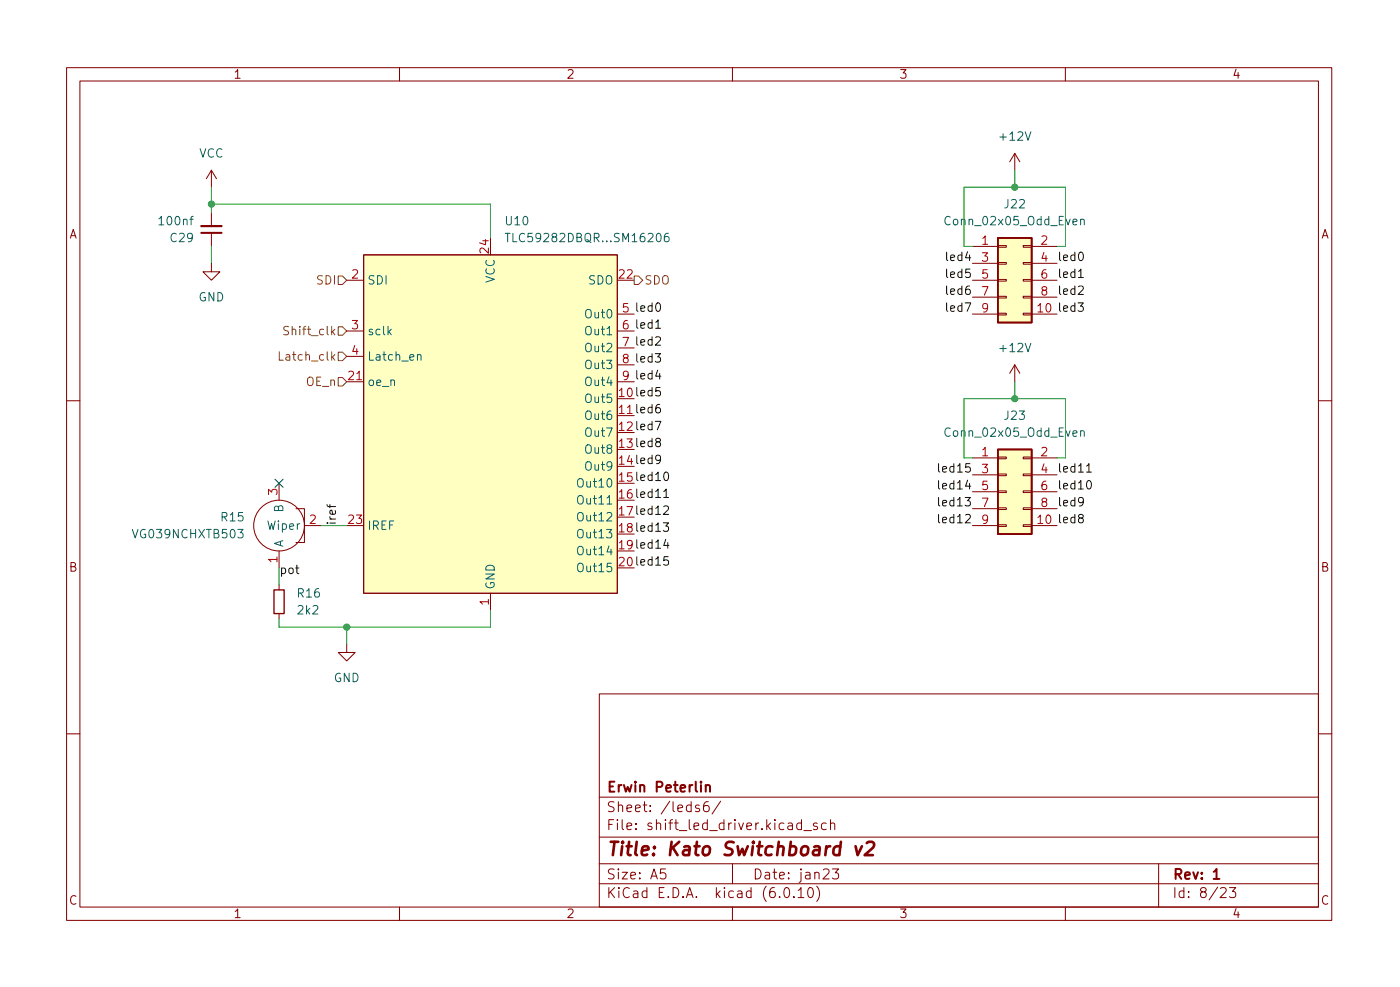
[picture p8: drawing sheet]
<svg xmlns="http://www.w3.org/2000/svg" width="210mm" height="148mm" viewBox="0 0 210 148" stroke-linecap="round" stroke-linejoin="round" font-family="sans-serif">
<g fill="none" stroke="#840000" stroke-width=".15">
<path d="M10 10.2h190v128h-190zM12 12.2h186v124h-186zM60 10.2v2M110 10.2v2M160 10.2v2M31.7 39.5v1.3h1.3l-1.3 1.3-1.2-1.3h1.2M31.7 25.6v2.5M31.7 31.9v2M31.7 35v2M31.7 25.6l-.7 1.2M31.7 25.6l.8 1.2M54.6 38.3h38.1v50.8h-38.1z"/>
<path d="M146 37h3.9M146 39.5h3.9M149.9 39.4h1.2v.3h-1.2zM149.9 36.9h1.2v.2h-1.2zM152.4 23l-.8 1.3M152.4 23v2.6M152.4 23l.8 1.3M153.7 39.4h1.2v.3h-1.2zM153.7 36.9h1.2v.2h-1.2zM154.9 37h3.8M154.9 39.5h3.8M52.1 42.1h2.5"/>
<path d="M52.1 57.3h2.5M52.1 49.7h2.5M52.1 53.5h2.5M92.7 57.3h2.5M92.7 49.7h2.5M92.7 47.2h2.5M92.7 52.2h2.5M92.7 54.8h2.5M146 42.1h3.9M146 47.2h3.9M146 44.6h3.9M149.9 47h1.2v.3h-1.2z"/>
<path d="M149.9 44.5h1.2v.2h-1.2zM149.9 41.9h1.2v.3h-1.2zM152.4 54.8v2.5M152.4 54.8l-.8 1.2M152.4 54.8l.8 1.2M153.7 47h1.2v.3h-1.2zM153.7 44.5h1.2v.2h-1.2zM153.7 41.9h1.2v.3h-1.2zM154.9 42.1h3.8M154.9 47.2h3.8M154.9 44.6h3.8M10 60.2h2"/>
<path d="M41.9 72.6v2.5M44.4 76.4h1.3v5h-1.3M45.7 78.9h2.6M146 78.9h3.9M146 68.7h3.9M146 71.3h3.9M146 73.8h3.9M146 76.4h3.9M149.9 78.8h1.2v.2h-1.2zM149.9 76.2h1.2v.3h-1.2zM149.9 73.7h1.2v.2h-1.2zM149.9 71.2h1.2v.2h-1.2z"/>
<path d="M149.9 68.6h1.2v.3h-1.2zM153.7 78.8h1.2v.2h-1.2zM153.7 76.2h1.2v.3h-1.2zM153.7 73.7h1.2v.2h-1.2zM153.7 71.2h1.2v.2h-1.2zM153.7 68.6h1.2v.3h-1.2zM154.9 78.9h3.8M154.9 68.7h3.8M154.9 71.3h3.8M154.9 73.8h3.8M154.9 76.4h3.8M198 60.2h2"/>
<path d="M41.9 82.7v2.6M41.9 87.8v.8M41.9 92.1v.8M52.1 96.7v1.3h1.2l-1.2 1.2-1.3-1.2h1.3M73.7 89.1v2.5M10 110.2h2M90 104.2h108v32h-108zM90 119.7h108M198 110.2h2M60 136.2v2M90 132.7h108M90 129.7h108"/>
<path d="M90 125.7h108M99.9 130.4h-.7v.8l.2-.2 .5 .1 .1 .2-.1 .5-.2 .1h-.3l-.2-.1M105 120.9l-.3-.1-.3 .3 .1 .2 .5 .1v.4h-.6M106.4 120.3a.59 .59 0 0 0-.7 .7v.6l.1 .2h.4l.2-.1 .1-.5-.1-.2-.5-.1-.2 .3M108.2 120.3l-1.3 1.9M110 136.2v2M110 129.7v3M117.9 133.3l.3-.1a.94 .94 0 0 1 0 1.5h-.1a1 1 0 0 1-.2-1.4zM119.2 134.6v.1M119.9 133.7l.4-.5v1.5M119.9 134.7h.8M120.4 123.6l-.5-.1-.2 .3v.5l.1 .2h.6"/>
<path d="M120.4 123v1.5M120.7 124.7h1.2M121.5 133.3l.3-.1a.94 .94 0 0 1 0 1.5h-.1a1 1 0 0 1-.2-1.4zM122.7 133a1.72 1.72 0 0 1 0 2.3M122.7 123.6l-.3-.1-.2 .3v.2l.5 .1v.4h-.5M123.7 130.6l.2-.2 .5 .1a.41 .41 0 0 1 0 .6l-.8 .8h.9M124.1 123.6l-.4-.1-.3 .3v.5l.1 .2h.6M124.7 123.7a.37 .37 0 0 1 .7 .1v.7M124.7 123v1.5M125 130.4h.9l-.5 .6a.41 .41 0 0 1 .5 .3v.4l-.1 .2h-.6l-.2-.1M160 136.2v2M174 129.7v6.5"/>
<path d="M183.3 133.4l.2-.2 .5 .1a.41 .41 0 0 1 .1 .6l-.9 .8h1M184.7 133.2h.9l-.5 .6a.41 .41 0 0 1 .5 .3v.4l-.2 .2h-.5l-.2-.1"/>
<circle cx="41.9" cy="78.9" r="3.8"/>
</g>
<path d="M30.2 35h3.1M106 118a.37 .37 0 0 1 .6 .1v.7M106 117.8v1M182.3 130.9l.4-.5v1.5M182.3 131.9h.8" fill="none" stroke="#840000" stroke-width=".3"/>
<path d="M128.5 127l.3 1.4 .6-1.4M130.2 126.6l.3-.2h.5a.45 .45 0 0 1 .3 .5l-.2 .3-1.2 1.2h1.2" fill="none" stroke="#840000" stroke-width=".4"/>
<path d="M30.2 33.9h3.1" fill="none" stroke="#840000" stroke-width=".33"/>
<g fill="#ffffc2" stroke="#ffffc2" stroke-width=".15">
<path d="M54.6 38.3h38.1v50.8h-38.1z"/>
<path d="M149.9 35.7h5v12.7h-5z"/>
<path d="M149.9 67.5h5v12.7h-5z"/>
</g>
<path d="M75.9 35h.7M76.2 35v1.3M100.4 35a.5 .5 0 0 0-.6 .6v.5l.1 .1 .4 .1 .1-.1 .1-.4-.1-.2-.4-.1-.2 .3M162.3 33l.2-.1 .3 .1v.8M162.3 32.9v.9M62.7 53.3l.2-.1 .3 .1v.8M162.3 64.8l.2-.1h.3v.8M162.3 64.7v.8" fill="none" stroke="#006464" stroke-width=".15"/>
<path d="M149.9 35.7h5v12.7h-5zM149.9 67.5h5v12.7h-5z" fill="none" stroke="#840000" stroke-width=".25"/>
<path d="M41.1 88.6h1.6v3.5h-1.6z" fill="none" stroke="#840000" stroke-width=".2"/>
<path d="M41.9 52.8v1.3h.7M43.3 49.1l-.4-.1-.2 .1v.4l.5 .2 .1 .3-.2 .3-.5-.1M50.8 49.1h.6l.7 .6-.7 .6h-.6zM50.8 56.7h.6l.7 .6-.7 .6h-.6zM50.8 41.4h.6l.7 .7-.7 .6h-.6zM50.8 52.9h.6l.7 .6-.7 .6h-.6zM95.2 41.4h.7l.6 .7-.6 .6h-.7z" fill="none" stroke="#725600" stroke-width=".15"/>
<g fill="none" stroke="#0f0f0f" stroke-width=".15">
<path d="M162.1 38l.2-.1a.69 .69 0 0 1 .5 .5 .69 .69 0 0 1-.3 .7h-.1a.69 .69 0 0 1-.3-1.1zM98.4 53.1h.8l-.4 .5 .3 .1v.5l-.1 .2h-.4l-.2-.2M98.5 50.7l.5-.1 .1 .1 .1 .2-.8 .9h.8M98.5 49.3h.7M98.6 45.6l.2-.1a.69 .69 0 0 1 .5 .5 .69 .69 0 0 1-.3 .7h-.1a.69 .69 0 0 1-.3-1.1zM98.8 55.6l-.3 .9h.8M99.1 58.2h-.6v.6l.2-.1h.4l.1 .2-.1 .4-.1 .1-.5-.1M161.9 45.5h.8l-.4 .5 .3 .1v.5l-.1 .1h-.4l-.2-.1M162 43.1l.5-.2 .1 .2 .1 .2-.8 .9h.8M162 41.7h.7M49.1 75.7l.2 .3h1.1M49.5 75.7v.5"/>
<path d="M98.4 63.3h.9l-.6 1.2M98.7 66.3l-.2-.2v-.2l.2-.1 .4 .1 .1 .1-.1 .2-.5 .2-.1 .2v.2l.2 .3h.3l.2-.3-.1-.3-.1-.2M99.1 60.7a.5 .5 0 0 0-.6 .6v.4l.1 .2 .4 .1 .1-.1 .1-.5-.1-.1-.4-.1-.2 .2M99.2 68.9l-.2 .2h-.4l-.1-.2 .1-.5 .4-.1 .1 .2a.84 .84 0 0 1-.3 1.1h-.2M99.6 78.5h.8l-.4 .5 .3 .1v.5l-.1 .2h-.4l-.2-.2M99.7 76.1l.5-.1 .1 .1 .1 .2-.8 .9h.8M99.7 73.8l.3-.4v1.3M99.7 74.7h.7M99.8 71l.2-.1a.68 .68 0 0 1 .4 .6 .68 .68 0 0 1-.4 .6l-.2-.1-.1-.3zM141 74.7v1.1l.1 .2M141 77.2v1.1l.1 .2M141 69.6v1.1l.1 .2"/>
<path d="M141 72.1v1.1l.1 .2M162.2 77.8l-.2-.3v-.2l.2-.1 .4 .1 .1 .2-.1 .1-.5 .2-.1 .2v.2l.2 .3h.3l.2-.3-.1-.3-.1-.1M162.7 75.2l-.2 .3-.4-.1-.1-.2 .1-.5h.4l.1 .1a.84 .84 0 0 1-.3 1.2h-.2M163.2 70l.3-.4v1.3M163.2 70.9h.7M163.3 72.3l.2-.2a.68 .68 0 0 1 .4 .7 .68 .68 0 0 1-.4 .6l-.2-.1-.1-.4zM100 81l-.3 .9h.8M100.3 81.5v.8M100.3 83.6h-.6v.6l.2-.1h.4l.1 .2-.1 .4-.1 .1-.5-.1"/>
</g>
<path d="M31.7 30.6h42v5.1M31.7 28.1v3.8M31.7 37v2.5M146 37h-1.2v-8.9h15.2v8.9h-1.3M152.4 25.6v2.5M152.4 57.3v2.6M48.3 78.9h3.8M146 68.7h-1.2v-8.8h15.2v8.8h-1.3M41.9 85.3v2.5M52.1 94.1v2.6M73.7 91.6v2.5h-31.8v-1.2" fill="none" stroke="#009600" stroke-width=".15"/>
<path d="M41.3 71.9l1.2 1.3M42.5 71.9l-1.2 1.3" fill="none" stroke="#000084" stroke-width=".15"/>
<g fill="#009600" stroke="#009600" stroke-width=".15">
<circle cx="52.1" cy="94.1" r=".46"/>
<circle cx="31.7" cy="30.6" r=".46"/>
<circle cx="152.4" cy="59.9" r=".46"/>
<circle cx="152.4" cy="28.1" r=".46"/>
</g>
<text font-size="2.8" fill="#840000" x="91" y="128.5">Title: Kato Switchboard v2</text>
<g font-size="2.1" fill="#840000">
<text x="91" y="118.9">Erwin Peterlin</text>
<text x="91" y="124.6">File: shift_led_driver.kicad_sch</text>
<text x="91" y="121.9">Sheet: /leds6/</text>
<text x="91" y="134.8">KiCad E.D.A. kicad (6.0.10)</text>
<text x="91" y="132">Size: A5</text>
<text x="113" y="132">Date: jan23</text>
<text x="176" y="132">Rev: 1</text>
<text x="176" y="134.8">Id: 8/23</text>
</g>
<g font-size="1.8" fill="#840000">
<text x="35" y="11.8">1</text>
<text x="85" y="11.8">2</text>
<text x="135" y="11.8">3</text>
<text x="185" y="11.8">4</text>
<text x="10.3" y="35.8">A</text>
<text x="198.4" y="35.8">A</text>
<text x="10.3" y="85.8">B</text>
<text x="198.4" y="85.8">B</text>
<text x="10.3" y="135.8">C</text>
<text x="35" y="137.8">1</text>
<text x="85" y="137.8">2</text>
<text x="135" y="137.8">3</text>
<text x="185" y="137.8">4</text>
<text x="198.4" y="135.8">C</text>
</g>
<g font-size="1.8" fill="#006464">
<text x="29.9" y="23.7">VCC</text>
<text x="150.3" y="21.1">+12V</text>
<text x="24.1" y="33.8">100nf</text>
<text x="76" y="33.8">U10</text>
<text x="142.3" y="33.8">Conn_02x05_Odd_Even</text>
<text x="150.9" y="31.3">J22</text>
<text x="25.7" y="36.3">C29</text>
<text x="76.9" y="36.4">TLC59282DBQR...SM16206</text>
<text x="29.8" y="45.2">GND</text>
<text x="55.1" y="42.7">SDI</text>
<text x="74.3" y="42.5" transform="rotate(-90 74.3 42.5)">VCC</text>
<text x="88.2" y="47.8">Out0</text>
<text x="88.4" y="42.7">SDO</text>
<text x="55.1" y="50.3">sclk</text>
<text x="88.2" y="50.3">Out1</text>
<text x="88.2" y="52.9">Out2</text>
<text x="150.3" y="52.9">+12V</text>
<text x="55.1" y="57.9">oe_n</text>
<text x="55.1" y="54.1">Latch_en</text>
<text x="88.2" y="55.4">Out3</text>
<text x="88.2" y="57.9">Out4</text>
<text x="88.2" y="60.5">Out5</text>
<text x="88.2" y="63">Out6</text>
<text x="88.2" y="65.6">Out7</text>
<text x="142.3" y="65.6">Conn_02x05_Odd_Even</text>
<text x="150.9" y="63">J23</text>
<text x="88.2" y="68.1">Out8</text>
<text x="88.2" y="70.6">Out9</text>
<text x="42.5" y="76.9" transform="rotate(-90 42.5 76.9)">B</text>
<text x="87.2" y="73.2">Out10</text>
<text x="87.2" y="75.7">Out11</text>
<text x="20.3" y="80.8">VG039NCHXTB503</text>
<text x="33.3" y="78.3">R15</text>
<text x="40.3" y="79.5">Wiper</text>
<text x="42.5" y="82.2" transform="rotate(-90 42.5 82.2)">A</text>
<text x="55.1" y="79.5">IREF</text>
<text x="87.2" y="78.3">Out12</text>
<text x="87.2" y="80.8">Out13</text>
<text x="87.2" y="83.3">Out14</text>
<text x="44.8" y="89.7">R16</text>
<text x="74.3" y="88.6" transform="rotate(-90 74.3 88.6)">GND</text>
<text x="87.2" y="85.9">Out15</text>
<text x="44.8" y="92.2">2k2</text>
<text x="50.1" y="102.4">GND</text>
</g>
<g font-size="1.8" fill="#a90000">
<text x="52.8" y="41.8">2</text>
<text x="73.4" y="38" transform="rotate(-90 73.4 38)">24</text>
<text x="93" y="41.8">22</text>
<text x="147.5" y="36.7">1</text>
<text x="147.5" y="39.3">3</text>
<text x="147.5" y="41.8">5</text>
<text x="156.4" y="36.7">2</text>
<text x="156.4" y="39.3">4</text>
<text x="156.4" y="41.8">6</text>
<text x="147.5" y="44.4">7</text>
<text x="147.5" y="46.9">9</text>
<text x="156.4" y="44.4">8</text>
<text x="52.8" y="49.4">3</text>
<text x="52.8" y="53.2">4</text>
<text x="52.4" y="57.1">21</text>
<text x="147.5" y="68.5">1</text>
<text x="147.5" y="71">3</text>
<text x="156.4" y="68.5">2</text>
<text x="156.4" y="71">4</text>
<text x="41.7" y="74.3" transform="rotate(-90 41.7 74.3)">3</text>
<text x="147.5" y="73.6">5</text>
<text x="147.5" y="76.1">7</text>
<text x="156.4" y="73.6">6</text>
<text x="156.4" y="76.1">8</text>
<text x="46.5" y="78.6">2</text>
<text x="52.4" y="78.6">23</text>
<text x="147.5" y="78.6">9</text>
<text x="41.7" y="84.5" transform="rotate(-90 41.7 84.5)">1</text>
<text x="73.4" y="90.8" transform="rotate(-90 73.4 90.8)">1</text>
</g>
<g font-size="1.8" fill="#0f0f0f">
<text x="142.5" y="41.7">led5</text>
<text x="142.5" y="39.2">led4</text>
<text x="158.7" y="39.2">led0</text>
<text x="158.7" y="41.7">led1</text>
<text x="93.5" y="46.9">5 led0</text>
<text x="142.5" y="44.3">led6</text>
<text x="142.5" y="46.8">led7</text>
<text x="155.9" y="46.9">10 led3</text>
<text x="158.7" y="44.3">led2</text>
<text x="93.5" y="49.4">6 led1</text>
<text x="93.5" y="52">7 led2</text>
<text x="93" y="59.6">10led5</text>
<text x="93.5" y="54.5">8 led3</text>
<text x="93.5" y="57.1">9 led4</text>
<text x="93" y="62.1">11led6</text>
<text x="93" y="64.7">12led7</text>
<text x="93" y="67.2">13led8</text>
<text x="93" y="69.8">14led9</text>
<text x="141.5" y="70.9">led15</text>
<text x="158.7" y="70.9">led11</text>
<text x="93" y="72.3">15led10</text>
<text x="93" y="74.8">16led11</text>
<text x="93" y="77.4">17led12</text>
<text x="141.5" y="76">led13</text>
<text x="141.5" y="73.5">led14</text>
<text x="158.7" y="76">led9</text>
<text x="158.7" y="73.5">led10</text>
<text x="50.5" y="78.9" transform="rotate(-90 50.5 78.9)">iref</text>
<text x="93" y="79.9">18led13</text>
<text x="93" y="82.5">19led14</text>
<text x="141.5" y="78.6">led12</text>
<text x="155.9" y="78.6">10 led8</text>
<text x="41.9" y="86.2">pot</text>
<text x="93" y="85">20led15</text>
</g>
<g font-size="1.8" fill="#725600">
<text x="47.7" y="42.7">SDI</text>
<text x="96.7" y="42.7">SDO</text>
<text x="43.2" y="50.3">Shift_clk</text>
<text x="42.5" y="54.1">Latch_clk</text>
<text x="46" y="57.9">OE_n</text>
</g>
</svg>
